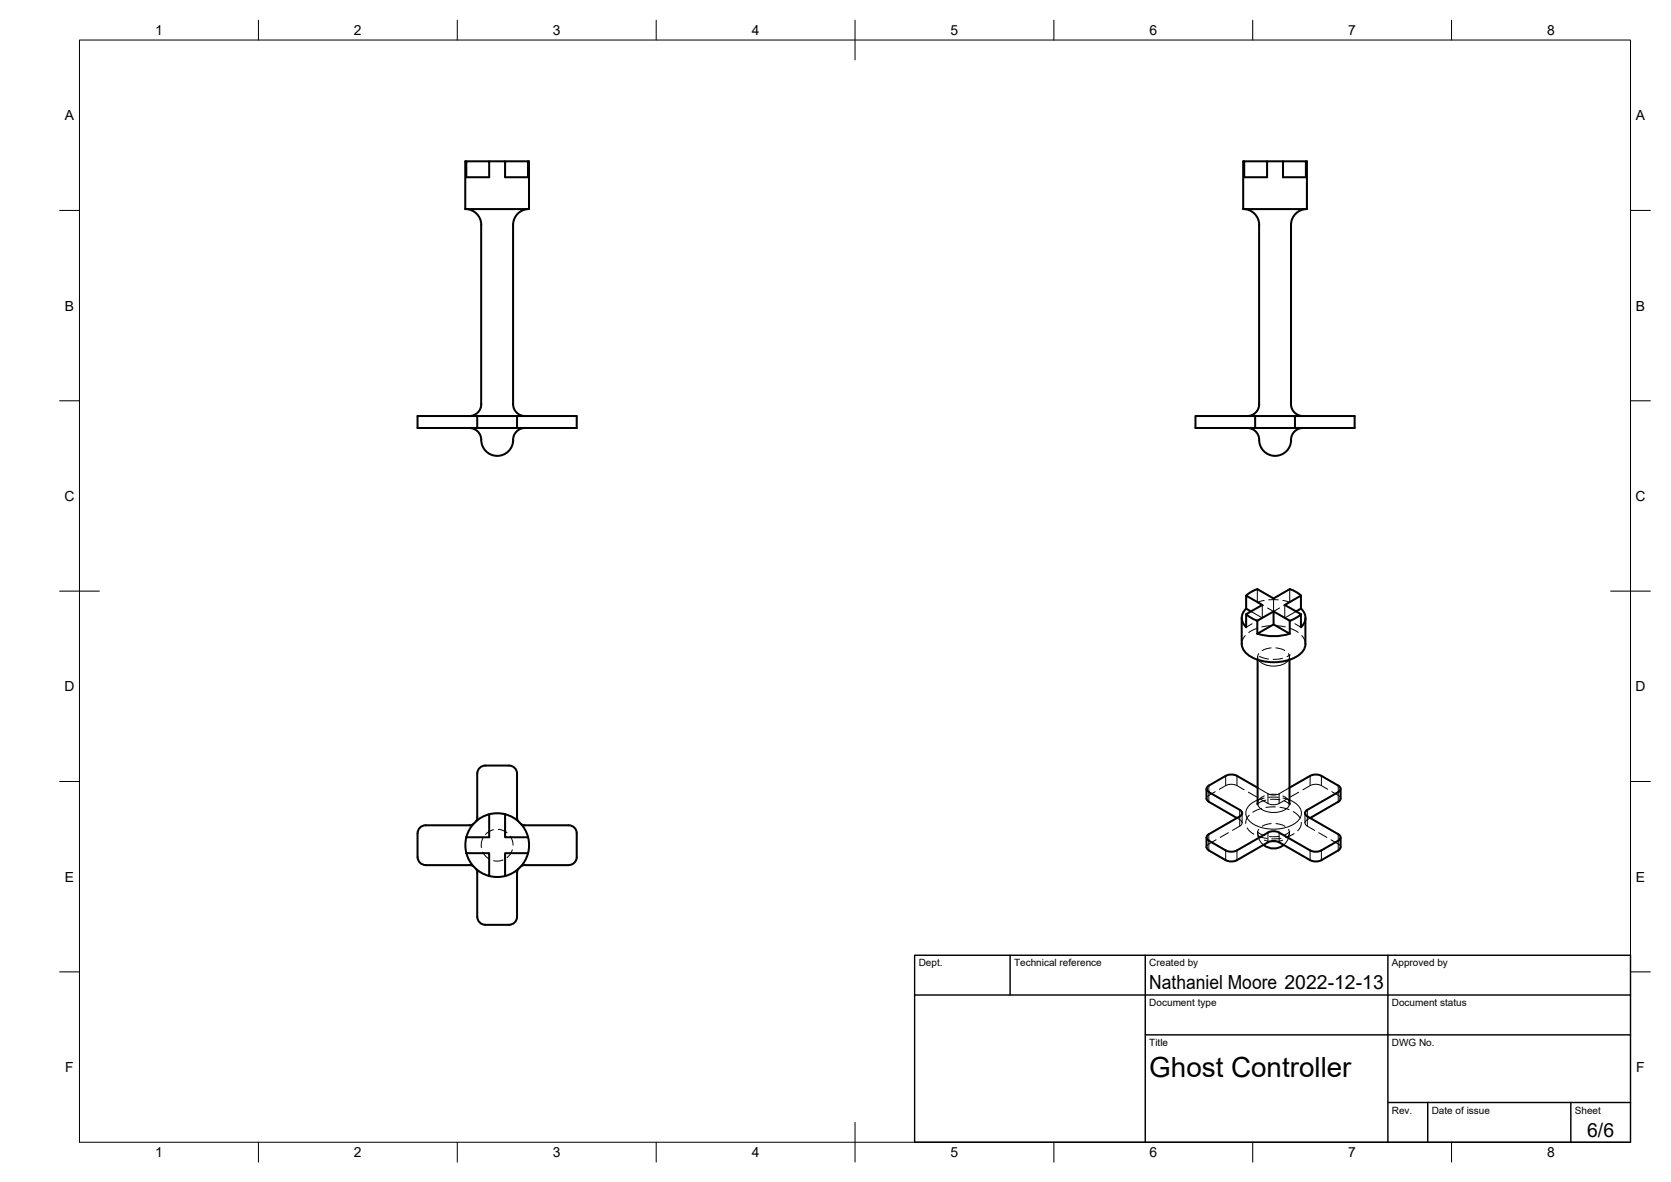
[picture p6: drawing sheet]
<svg xmlns="http://www.w3.org/2000/svg" width="420mm" height="297mm" viewBox="0 0 420 297" stroke-linecap="round" stroke-linejoin="round" font-family="sans-serif">
<!-- layer: Visible -->
<g fill="none" stroke="#000" stroke-width=".51">
<path d="M117 52.5h16M117 52.5a4 4 0 0 1 4 4M117.2 40.5h5.8v4h-5.8zM117.2 40.5h-.2v12M121 56.5v45.1a2.99 2.99 0 0 1-3 2.9M123 40.5h4M127 40.5h5.8v4h-5.8zM129 56.5v45.1a2.99 2.99 0 0 0 3 2.9M132.8 40.5h.2v12M133 52.5a4 4 0 0 0-4 4M312.6 52.5h16M312.6 52.5a4 4 0 0 1 4 4"/>
<path d="M312.8 40.5h-.2v12M316.6 56.5v45.1M318.6 40.5h-5.8v4h5.8v-4h4M322.6 40.5h5.8v4h-5.8zM324.6 56.5v45.1a2.99 2.99 0 0 0 3 2.9M328.4 40.5h.2v12M328.6 52.5a4 4 0 0 0-4 4M105 104.5h40v3.1h-40zM118 107.6a3.2 3.2 0 0 1 3.1 3.8 4 4 0 0 0 4.3 3.1 4 4 0 0 0 3.6-4M120 104.5v3.1M130 104.5v3.1M132 107.6a2.99 2.99 0 0 0-3 2.9"/>
<path d="M300.6 104.5h40v3.1h-40zM313.6 107.6a3.2 3.2 0 0 1 3.1 3.8 4.1 4.1 0 0 0 4.7 3.1 4.1 4.1 0 0 0 3.3-4.6 3 3 0 0 1 2.9-2.3M315.6 104.5v3.1M316.6 101.6a2.99 2.99 0 0 1-3 2.9M325.6 104.5v3.1M312.2 155.3v6.5a4.5 4.5 0 0 0 3.3 3.7 12.3 12.3 0 0 0 11.2-1 3.5 3.5 0 0 0 1.6-2.7l-.1-6.5M313.3 153v-3.3l4.1 2.3-4.1 2.4v3.2M313.3 153l1.3 .7M313.3 154.4l1.3 .9 1.6 .7M313.3 152.9a3 3 0 0 0 0 4.7M316.1 148l4.1 2.4 4.1-2.4 1.6 .8 1.2 .9M316.2 148l-1.6 .8-1.3 .9"/>
<path d="M316.2 159.2a13.3 13.3 0 0 0 8.1 0M320.2 153.7l4.1 2.3v3.3l-4.1-2.4zM320.2 153.7l-4.1 2.3v3.3l4.1-2.4M327.1 153v-3.3l-4.1 2.3 4.1 2.4v3.2M327.1 153l-1.2 .7M327.1 154.4l-1.2 .9-1.6 .7M327.1 152.9a3 3 0 0 1 0 4.7M316.2 165.8v36.3M324.2 165.8l.1 36.3M120 194.4v11l-.2 1M130 194.4v11l.3 1M130 194.4a2 2 0 0 0-2-2h-6a2 2 0 0 0-2 2"/>
<path d="M303.4 198.2v2.5M304 197.4l4.2-2.4 1.4-.4 1.4 .4 5.2 3M304 199.1l7.7 4.4a.86 .86 0 0 1 .6 .8 .86 .86 0 0 1-.6 .9l-7.7 4.4M304 197.4a.86 .86 0 0 0-.6 .8 .86 .86 0 0 0 .6 .8M329.4 195l-5.2 3M329.4 195l.9-.3 1.5 .1 4.7 2.6M336.5 199.1l-7.8 4.4a.86 .86 0 0 0-.6 .8 .86 .86 0 0 0 .6 .9l7.8 4.4a.88 .88 0 0 1 .6 .8 .88 .88 0 0 1-.6 .9l-4.7 2.6-1.5 .1-.9-.3M336.5 197.4a.86 .86 0 0 1 .6 .8 .86 .86 0 0 1-.6 .8M337.1 198.2v2.5M105 215.4a2 2 0 0 0 2 2M107 217.4h11M117.2 214.4h5.8v5.8"/>
<path d="M117.3 210.4l-.3 1.7 .3 2.3M117.3 210.4a8 8 0 0 1 7.7-6 8 8 0 0 1 7.8 6M117.3 214.4a8 8 0 0 0 5.7 5.7M118 217.4l1 .2M119 207.2l-1 .2h-11a2 2 0 0 0-2 2v6M119.8 218.4l.2 1v11a2.04 2.04 0 0 0 2 2h6a2.04 2.04 0 0 0 2-2v-11l.3-1M123 204.6v5.8h-5.8M127 204.6v5.8h5.8M131 207.2l1 .2h11a2 2 0 0 1 2 2v6M132 217.4h11M132 217.4l-1 .2M132.8 214.4h-5.8v5.8"/>
<path d="M132.8 214.4a8 8 0 0 1-9.8 5.7M132.8 210.4l.2 1.7-.2 2.3M145 215.4a2 2 0 0 1-2 2M303.4 210.4v2.7l.6 .6M303.4 200.7l.1 .4 .5 .4M304 213.7l4.2 2.5 .9 .3h1l.9-.3 7.8-4.5 .9-.3h1l.9 .3 7.8 4.5M304 201.5l7 4.1M304 209.6a.86 .86 0 0 0-.6 .8 .86 .86 0 0 0 .6 .9M317.7 212.3a4 4 0 0 0 5.1 0M318.8 209.2l1.4-.3 1.4 .3M318.8 209.2l-7.8 4.5-.9 .3h-1l-.9-.3-4.2-2.4M321.6 209.2l7.8 4.5"/>
<path d="M337.1 200.7l-.2 .4-.4 .4-7.1 4.1M337.1 210.4v2.5l-.4 .6-4.9 2.8-1.5 .2-.9-.3"/>
</g>
<!-- layer: Hidden -->
<g fill="none" stroke="#000" stroke-width=".25">
<path d="M313.1 159.7l-.7 1.2-.2 .9M314.6 153.7l2.8 1.6M314.8 156.7l-1.5 .9M316.1 157.9l-2.1 1M316.1 151.3l1.6 .9M316.1 148v3.3M317.4 152v3.3M317.4 155.3l-1.5 .9M317.9 150.9l-1.8 .4M318.7 152.8l1.5 .9M319 150.7h2.4M319.6 157.2l-2.3 .4"/>
<path d="M320.2 150.4v3.3l1.5-.9M320.8 157.2l2.4 .4M322.6 150.9l1.7 .4M323 152v3.3l1.6 .9M324.3 151.3l-1.5 .9M324.3 148v3.3M324.3 157.9l2.1 1M325.6 156.7l1.5 .9M325.9 153.7l-2.9 1.6M327.3 159.7l.8 1.2 .1 .9M316.2 165v.8M316.7 165l2.2 .6"/>
<path d="M322.5 165.4l-2.4 .3M323.6 165l.8-.5-.2 1.3M305.6 199l-1.9 1-.3 .7M306.6 198.4l1.6-1a3.1 3.1 0 0 1 2.8 0l1.8 1.1M313.9 199.1l2.1 1.2M316.2 198l2.6 1.5a3.1 3.1 0 0 0 2.8 0l2.6-1.5M326.6 199.1l-2.1 1.2M333.9 198.4l-1.6-1a3.1 3.1 0 0 0-2.9 0l-1.8 1.1M334.9 199l1.8 1.1 .4 .6M119 217.6l.8 .8M119.8 206.4l-.8 .8M121.4 210.7l-.4 1.1 .1 1.2"/>
<path d="M121.4 214.2l.6 .8 1 .9M124.1 208.5l-1.3 .5-.7 .7M125.3 208.4l.8 .2 1.4 .7M126.5 216.1l-.9 .3-1.5-.1M128.3 210.1l.5 1.2 .2 1.1M128.8 213.6l-.4 1-.9 .9M130.2 206.4l.8 .8M131 217.6l-.8 .8M305.8 211l-2.1 1.2-.3 .7M308.9 209.3l-2.1 1.1M311 205.6l.7 .4a.85 .85 0 0 1 .6 .8 .85 .85 0 0 1-.6 .8l-1.8 1.1M312.3 204.4v2.4"/>
<path d="M317 200.9l1.8 1a3.2 3.2 0 0 0 2.8 0l1.9-1M318 210l-1.8-.9a4 4 0 0 0 1.5 3.2M318.3 201.1l-1.3 .4-.8 .6M319.5 200.9l2.3 .1M321.6 210.2h-2.4M322.7 209.9l1.5-.8a4 4 0 0 1-1.4 3.2M323 201.3l1.3 .8M328.1 204.4v2.4M329.4 205.6l-.7 .4a.85 .85 0 0 0-.6 .8 .85 .85 0 0 0 .6 .8l1.8 1.1M331.6 209.3l2 1.1M334.7 211l2 1.3 .4 .6"/>
</g>
<!-- layer: Visible Narrow -->
<g fill="none" stroke="#000" stroke-width=".25">
<path d="M316.5 165.9a5.5 5.5 0 0 0 7.5 0M304 199.1v2.4M336.5 199.1v2.4M304 211.3v2.4M308.2 213.7v2.5M311 213.7v2.5M311.7 203.5v1.7M316.2 201.9a2.71 2.71 0 0 0 2.5 2.1 5.4 5.4 0 0 0 5.2-1.2l.4-.9M316.2 201a3.8 3.8 0 0 0-2.9 3.9 5.8 5.8 0 0 0 5 3.3 9.4 9.4 0 0 0 8.2-2.1 2.93 2.93 0 0 0-1.4-4.7l-.9-.4M318.8 209.2v2.5M319.3 211.5h1.9M321.6 209.2v2.5"/>
<path d="M328.7 203.5v1.7M329.4 213.7v2.5M332.3 213.7v2.5M336.5 211.3v2.4"/>
</g>
<!-- layer: Hidden Narrow -->
<g fill="none" stroke="#000" stroke-width=".25">
<path d="M316.5 164.3l-.3 .6 .3 1M319.6 162.8l-1.3 .3-.9 .4M320.8 162.8l1.3 .3 1 .4M324 164.3l.2 .6-.2 1M304 197.4v1.7M308.2 195v2.4M311 195v2.4M318.8 199.5v2.4M319 199.7h2.4M321.6 199.5v2.4M329.4 195v2.4M332.3 195v2.4"/>
<path d="M336.5 197.4v1.7M304 209.6v1.7M311.7 205.2v2.4M313.6 208.1l.7 .9 1 .6M314.1 204.8l-.6 .8-.3 1.3M316.3 210.1l2.3 .6M316.5 208.4l-.2 .6v.6l.6 .9M317.2 203.2l-2.2 .9M317.9 200.6l-1.7 .4M317.9 200l-1.1 .6-.4 .6-.2 .7M317.9 211.1l1.4 .4M319 200.4h2.4"/>
<path d="M319.6 207l-2.2 .6M320.7 202.8l-2.4 .1M320.8 207l1.6 .3 .7 .4M321.8 202.9l2.3 .5M322.1 210.7l-2.3 .1M322.5 211.1l-1.3 .4M322.6 200l1 .6 .5 .6 .1 .7M322.6 200.6l1.6 .4M324 208.4l.2 .6v.6l-.7 1M325.2 203.9l.9 .7 .8 1M325.4 209.5l-2.1 .9M327.2 206.7l-.3 1.3-.6 .8"/>
<path d="M328.7 205.2v2.4M336.5 209.6v1.7"/>
</g>
<!-- layer: BORDER -->
<g fill="none" stroke="#000" stroke-width=".25">
<path d="M20 10.1h390v276.9h-390zM65 5.1v5M115 5.1v5M165 5.1v5M215 5.1v10M265 5.1v5M315 5.1v5M365 5.1v5M15 52.9h5M410 52.9h5M15 100.7h5M410 100.7h5"/>
<path d="M15 148.6h10M405 148.6h10M15 196.4h5M410 196.4h5M15 244.2h5M410 244.2h5M65 287v5M115 287v5M165 287v5M215 282.1v9.9M265 287v5M315 287v5"/>
<path d="M365 287v5"/>
</g>
<!-- layer: TITLEBLOCK -->
<path d="M230 240.1h180v46.9h-180zM230 250h180M254 240.1v9.9M288 240.1v46.9M349 240.1v46.9M288 260.1h122M349 277.1h61M359 277.1v9.9M395 277.1v9.9" fill="none" stroke="#000" stroke-width=".36"/>
<text font-size="7" x="289" y="270.6">Ghost Controller</text>
<g font-size="4.9">
<text x="289" y="248.5">Nathaniel Moore 2022-12-13</text>
<text x="399.1" y="285.7">6/6</text>
</g>
<g font-size="3.5">
<text x="39" y="8.8">1</text>
<text x="89" y="8.8">2</text>
<text x="139" y="8.8">3</text>
<text x="189" y="8.8">4</text>
<text x="239" y="8.8">5</text>
<text x="289" y="8.8">6</text>
<text x="339" y="8.8">7</text>
<text x="389" y="8.8">8</text>
<text x="16.3" y="30.2">A</text>
<text x="411.3" y="30.2">A</text>
<text x="16.3" y="78">B</text>
<text x="411.3" y="78">B</text>
<text x="16.2" y="125.9">C</text>
<text x="411.2" y="125.9">C</text>
<text x="16.2" y="173.7">D</text>
<text x="411.2" y="173.7">D</text>
<text x="16.3" y="221.6">E</text>
<text x="411.3" y="221.6">E</text>
<text x="16.4" y="269.4">F</text>
<text x="411.4" y="269.4">F</text>
<text x="39" y="290.8">1</text>
<text x="89" y="290.8">2</text>
<text x="139" y="290.8">3</text>
<text x="189" y="290.8">4</text>
<text x="239" y="290.8">5</text>
<text x="289" y="290.8">6</text>
<text x="339" y="290.8">7</text>
<text x="389" y="290.8">8</text>
</g>
<g font-size="2.5">
<text x="231" y="242.9">Dept.</text>
<text x="255" y="242.9">Technical reference</text>
<text x="289" y="242.9">Created by</text>
<text x="350" y="242.9">Approved by</text>
<text x="289" y="252.8">Document type</text>
<text x="350" y="252.8">Document status</text>
<text x="289" y="262.9">Title</text>
<text x="350" y="262.9">DWG No.</text>
<text x="350" y="279.9">Rev.</text>
<text x="360" y="279.9">Date of issue</text>
<text x="396" y="279.9">Sheet</text>
</g>
</svg>
